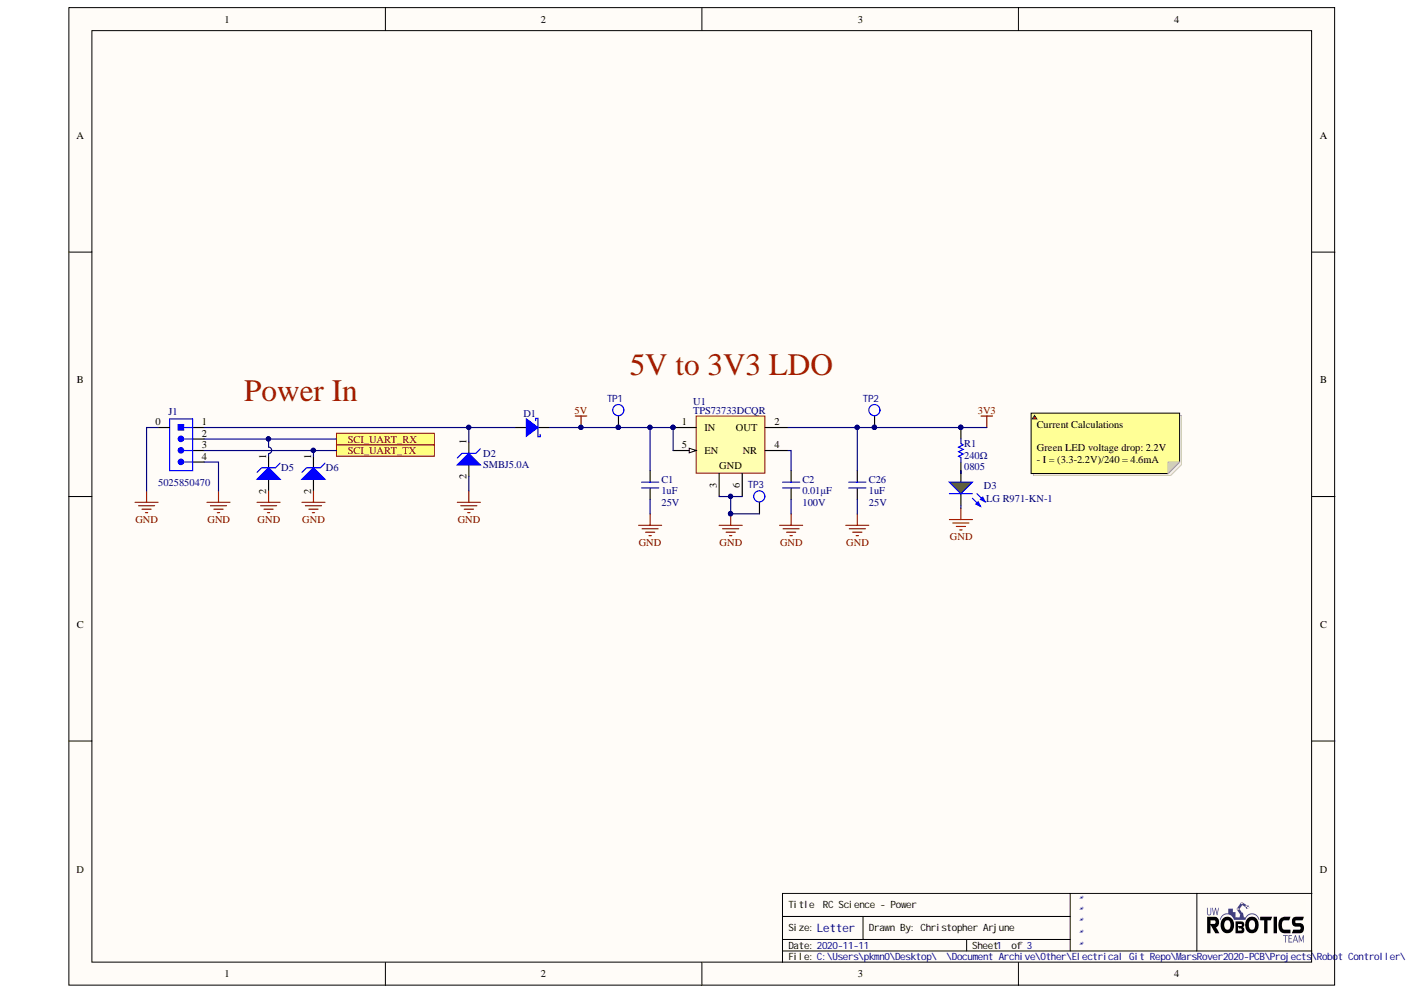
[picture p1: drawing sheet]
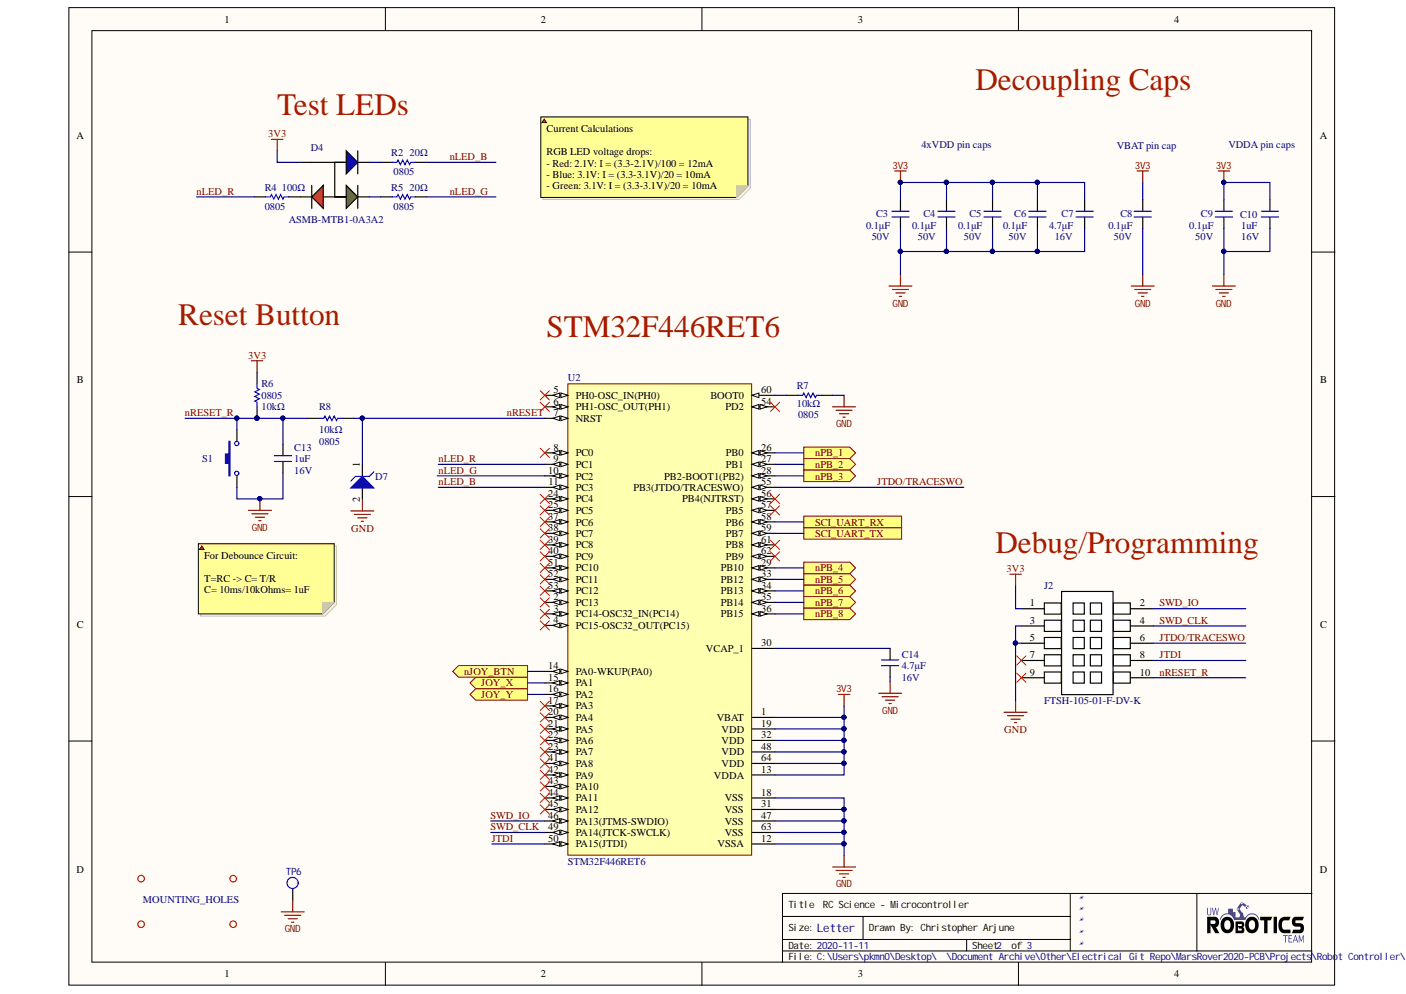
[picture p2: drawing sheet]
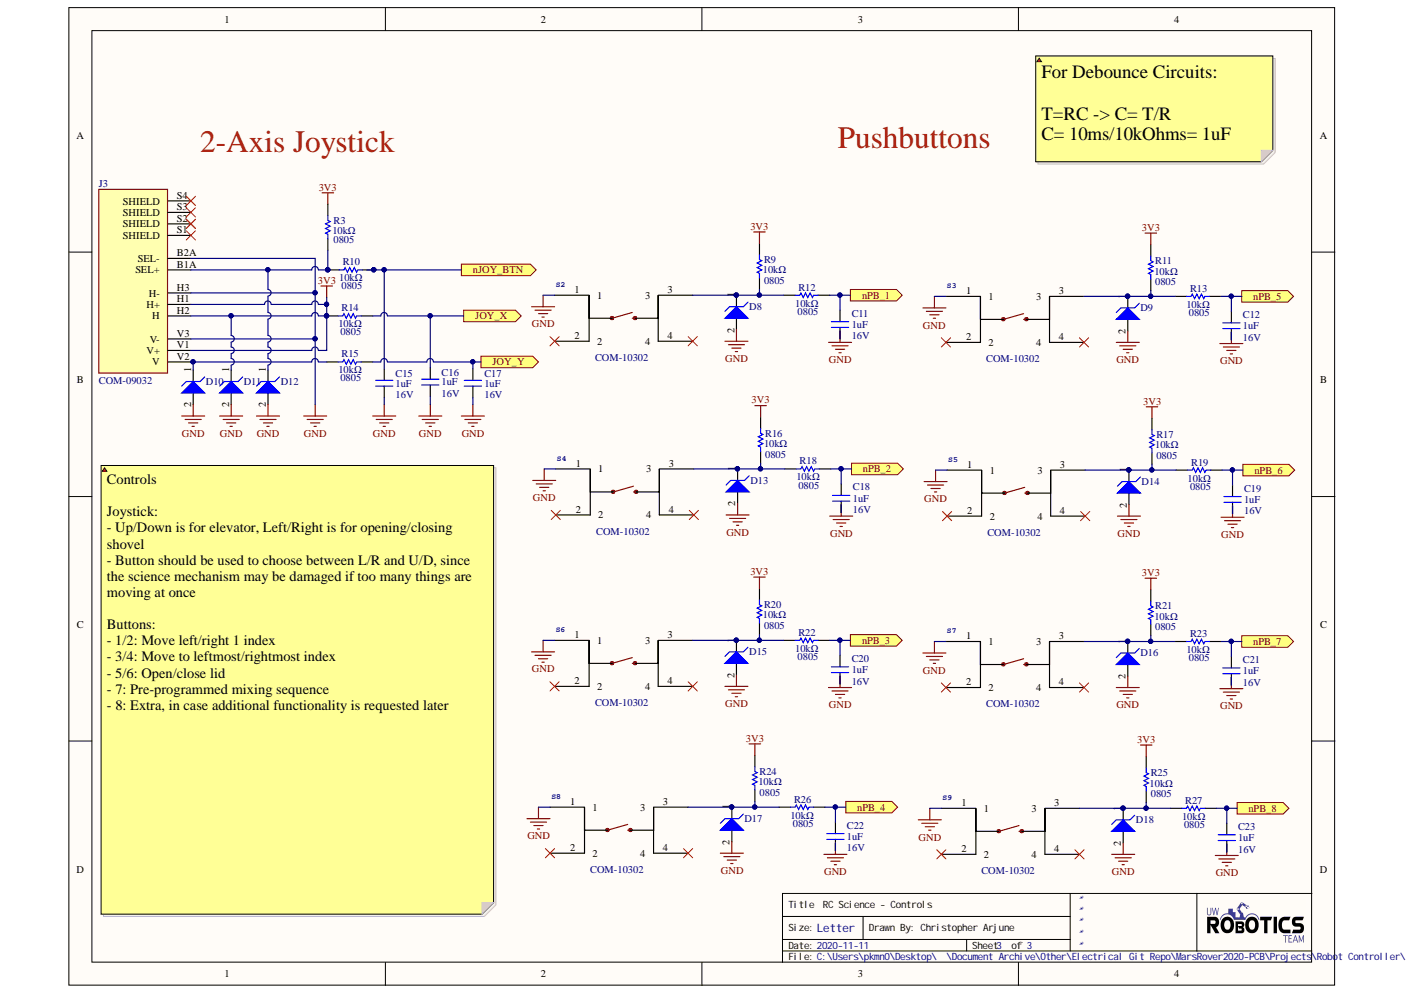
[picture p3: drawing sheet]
# Altium project Science.PrjPcb
3 sheets, 91 parts. Net scope: flat (ports and power ports of the same name join across sheets).
Sheets:
  SH1-POWER.SchDoc
  SH2-MCU.SchDoc
  SH3-CONTROLS.SchDoc

## Sheet SH1-POWER.SchDoc: RC Science - Power
size Letter; DrawnBy: Christopher Arjune; SheetNumber: 1; SheetTotal: 3

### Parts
C1  Capacitance: 1uF  Voltage Rating (DC): 25V  [CAPC2012X140N]
C2  value 0.01μF  Voltage Rating: 100V  [CAP2012]  (hidden comment: CAP_0.01uF_100V_0805)
C26  Capacitance: 1uF  Voltage Rating (DC): 25V  [CAPC2012X140N]
D1  DIO_SCHOTTKY_30V_2A  [SOD-128]  (value not drawn)
D2  TVS_DIODE_UNIDIR_5V  [SMBJ5.0A]  (value not drawn)
D3  LG R971-KN-1  [LED_0805_LINE]
D5  TVS_DIODE_UNIDIR_3.3V  [SOD523]  (value not drawn)
D6  TVS_DIODE_UNIDIR_3.3V  [SOD523]  (value not drawn)
J1  Manufactor Number: 5025850470  [MOLEX-5025850470]  (hidden comment: CON_4M_SM_RA)
R1  Resistance: 240Ω  Case Code (Imperial): 0805  [RESC2012X60N]  (hidden comment: 240)
TP1  TESTPOINT_LOOP  [TESTPOINT_LOOP]  (value not drawn)
TP2  TESTPOINT_LOOP  [TESTPOINT_LOOP]  (value not drawn)
TP3  TESTPOINT_LOOP  [TESTPOINT_LOOP]  (value not drawn)
U1  TPS73733DCQR  [SOT-223-6]

### Ports
SCI_UART_RX, SCI_UART_TX

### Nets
3V3: C26.2 R1.2 TP2.1 U1.2(OUT)
5V: C1.1 D1.2(Cathode) TP1.1 U1.1(IN) U1.5(EN)
GND: C1.2 C2.1 C26.1 D2.2 D3.2(K) D5.2 D6.2 J1.0 J1.4 TP3.1 U1.3(GND) U1.6(GND)
NetC2_2: C2.2 U1.4(NR)
NetD1_1: D1.1(Anode) D2.1 J1.1
NetD3_1: D3.1(A) R1.1
NetD5_1: D5.1 J1.2 ; port SCI_UART_RX
NetD6_1: D6.1 J1.3 ; port SCI_UART_TX

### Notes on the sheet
- Power In
- 5V to 3V3 LDO
- Current Calculations
  Green LED voltage drop: 2.2V
  - I = (3.3-2.2V)/240 = 4.6mA

## Sheet SH2-MCU.SchDoc: RC Science - Microcontroller
size Letter; DrawnBy: Christopher Arjune; SheetNumber: 2; SheetTotal: 3

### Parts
C3  Voltage Rating: 50V  [CAPC2012X140N]  (hidden comment: 0.1μF)
C4  Voltage Rating: 50V  [CAPC2012X140N]  (hidden comment: 0.1μF)
C5  Voltage Rating: 50V  [CAPC2012X140N]  (hidden comment: 0.1μF)
C6  Voltage Rating: 50V  [CAPC2012X140N]  (hidden comment: 0.1μF)
C7  value 4.7μF  Voltage Rating: 16V  [CAPC2012X140N]  (hidden comment: CAP_4.7uF_16V_0805)
C8  Voltage Rating: 50V  [CAPC2012X140N]  (hidden comment: 0.1μF)
C9  Voltage Rating: 50V  [CAPC2012X140N]  (hidden comment: 0.1μF)
C10  value 1uF  Voltage Rating: 16V  [CAPC2012X140N]  (hidden comment: CAP_1uF_16V_0805)
C13  value 1uF  Voltage Rating: 16V  [CAPC2012X140N]  (hidden comment: CAP_1uF_16V_0805)
C14  value 4.7μF  Voltage Rating: 16V  [CAPC2012X140N]  (hidden comment: CAP_4.7uF_16V_0805)
D4  Manufacturer Part Number 1: ASMB-MTB1-0A3A2  [LED_RGB]  (hidden comment: LED_RGB)
D7  TVS_DIODE_UNIDIR_3.3V  [SOD523]  (value not drawn)
J2  Manufacturer Part Number 1: FTSH-105-01-F-DV-K  [FTSH-105-01-F-DV-K-P-TR]  (hidden comment: CON_PROGRAMMING)
MH1  MOUNTING_HOLES  [MOUNTING_HOLE]  (value not drawn)
MH2  MOUNTING_HOLES  [MOUNTING_HOLE]  (value not drawn)
MH3  MOUNTING_HOLES  [MOUNTING_HOLE]
MH4  MOUNTING_HOLES  [MOUNTING_HOLE]  (value not drawn)
R2  value 20Ω  Case Code (Imperial): 0805  [RESC2012X60N]  (hidden comment: RES_20Ω_0805)
R4  value 100Ω  Case Code (Imperial): 0805  [RESC2012X60N]  (hidden comment: RES_100Ω_0805)
R5  value 20Ω  Case Code (Imperial): 0805  [RESC2012X60N]  (hidden comment: RES_20Ω_0805)
R6  value 10kΩ  Case Code (Imperial): 0805  [RESC2012X60N]  (hidden comment: RES_10kΩ_0805)
R7  value 10kΩ  Case Code (Imperial): 0805  [RESC2012X60N]  (hidden comment: RES_10kΩ_0805)
R8  value 10kΩ  Case Code (Imperial): 0805  [RESC2012X60N]  (hidden comment: RES_10kΩ_0805)
S1  SW_TACTILE  [B3U-1000P]  (value not drawn)
TP6  TESTPOINT_LOOP  [TESTPOINT_LOOP]  (value not drawn)
U2  STM32F446RET6  [STM-LQFP64_L]

### Ports
JOY_X (out), JOY_Y (out), nJOY_BTN (out), nPB_1 (out), nPB_2 (out), nPB_3 (out), nPB_4 (out), nPB_5 (out), nPB_6 (out), nPB_7 (out), nPB_8 (out), SCI_UART_RX, SCI_UART_TX

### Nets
3V3: C3.2 C4.2 C5.2 C6.2 C7.2 C8.2 C9.2 C10.2 D4.4 J2.1 R6.2 U2.1(VBAT) U2.13(VDDA) U2.19(VDD) U2.32(VDD) U2.48(VDD) U2.64(VDD)
GND: C3.1 C4.1 C5.1 C6.1 C7.1 C8.1 C9.1 C10.1 C13.1 C14.1 D7.2 J2.3 J2.5 R7.2 S1.2 TP6.1 U2.12(VSSA) U2.18(VSS) U2.31(VSS) U2.47(VSS) U2.63(VSS)
JTDI: J2.8 U2.50(PA15(JTDI))
JTDO/TRACESWO: J2.6 U2.55(PB3(JTDO/TRACESWO))
nLED_B: R2.2 U2.11(PC3)
nLED_G: R5.2 U2.10(PC2)
nLED_R: R4.1 U2.9(PC1)
nRESET: D7.1 R8.2 U2.7(NRST)
nRESET_R: C13.2 J2.10 R6.1 R8.1 S1.1
SWD_CLK: J2.4 U2.49(PA14(JTCK-SWCLK))
SWD_IO: J2.2 U2.46(PA13(JTMS-SWDIO))
NetC11_2: U2.26(PB0) ; port nPB_1
NetC12_2: U2.33(PB12) ; port nPB_5
NetC14_2: C14.2 U2.30(VCAP_1)
NetC15_2: U2.14(PA0-WKUP(PA0)) ; port nJOY_BTN
NetC16_2: U2.15(PA1) ; port JOY_X
NetC17_2: U2.16(PA2) ; port JOY_Y
NetC18_2: U2.27(PB1) ; port nPB_2
NetC19_2: U2.34(PB13) ; port nPB_6
NetC20_2: U2.28(PB2-BOOT1(PB2)) ; port nPB_3
NetC21_2: U2.35(PB14) ; port nPB_7
NetC22_2: U2.29(PB10) ; port nPB_4
NetC23_2: U2.36(PB15) ; port nPB_8
NetD4_1: D4.1 R4.2
NetD4_2: D4.2 R5.1
NetD4_3: D4.3 R2.1
NetD5_1: U2.58(PB6) ; port SCI_UART_RX
NetD6_1: U2.59(PB7) ; port SCI_UART_TX
NetR7_1: R7.1 U2.60(BOOT0)

Not connected (* = marked no-connect by the designer): J2 7* 9*; U2 2(PC13)* 3(PC14-OSC32_IN(PC14))* 4(PC15-OSC32_OUT(PC15))* 5(PH0-OSC_IN(PH0))* 6(PH1-OSC_OUT(PH1))* 8(PC0)* 17(PA3)* 20(PA4)* 21(PA5)* 22(PA6)* 23(PA7)* 24(PC4)* 25(PC5)* 37(PC6)* 38(PC7)* 39(PC8)* 40(PC9)* 41(PA8)* 42(PA9)* 43(PA10)* 44(PA11)* 45(PA12)* 51(PC10)* 52(PC11)* 53(PC12)* 54(PD2)* 56(PB4(NJTRST))* 57(PB5)* 61(PB8)* 62(PB9)*

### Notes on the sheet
- Test LEDs
- 4xVDD pin caps
- Decoupling Caps
- VDDA pin caps
- Current Calculations
  RGB LED voltage drops:
  - Red: 2.1V: I = (3.3-2.1V)/100 = 12mA
  - Blue: 3.1V: I = (3.3-3.1V)/20 = 10mA
  - Green: 3.1V: I = (3.3-3.1V)/20 = 10mA
- VBAT pin cap
- Reset Button
- STM32F446RET6
- Debug/Programming
- For Debounce Circuit:
  T=RC -> C= T/R
  C= 10ms/10kOhms= 1uF

## Sheet SH3-CONTROLS.SchDoc: RC Science - Controls
size Letter; DrawnBy: Christopher Arjune; SheetNumber: 3; SheetTotal: 3

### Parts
C11  value 1uF  Voltage Rating: 16V  [CAPC2012X140N]  (hidden comment: CAP_1uF_16V_0805)
C12  value 1uF  Voltage Rating: 16V  [CAPC2012X140N]  (hidden comment: CAP_1uF_16V_0805)
C15  value 1uF  Voltage Rating: 16V  [CAPC2012X140N]  (hidden comment: CAP_1uF_16V_0805)
C16  value 1uF  Voltage Rating: 16V  [CAPC2012X140N]  (hidden comment: CAP_1uF_16V_0805)
C17  value 1uF  Voltage Rating: 16V  [CAPC2012X140N]  (hidden comment: CAP_1uF_16V_0805)
C18  value 1uF  Voltage Rating: 16V  [CAPC2012X140N]  (hidden comment: CAP_1uF_16V_0805)
C19  value 1uF  Voltage Rating: 16V  [CAPC2012X140N]  (hidden comment: CAP_1uF_16V_0805)
C20  value 1uF  Voltage Rating: 16V  [CAPC2012X140N]  (hidden comment: CAP_1uF_16V_0805)
C21  value 1uF  Voltage Rating: 16V  [CAPC2012X140N]  (hidden comment: CAP_1uF_16V_0805)
C22  value 1uF  Voltage Rating: 16V  [CAPC2012X140N]  (hidden comment: CAP_1uF_16V_0805)
C23  value 1uF  Voltage Rating: 16V  [CAPC2012X140N]  (hidden comment: CAP_1uF_16V_0805)
D8  TVS_DIODE_UNIDIR_3.3V  [SOD523]  (value not drawn)
D9  TVS_DIODE_UNIDIR_3.3V  [SOD523]  (value not drawn)
D10  TVS_DIODE_UNIDIR_3.3V  [SOD523]  (value not drawn)
D11  TVS_DIODE_UNIDIR_3.3V  [SOD523]  (value not drawn)
D12  TVS_DIODE_UNIDIR_3.3V  [SOD523]  (value not drawn)
D13  TVS_DIODE_UNIDIR_3.3V  [SOD523]  (value not drawn)
D14  TVS_DIODE_UNIDIR_3.3V  [SOD523]  (value not drawn)
D15  TVS_DIODE_UNIDIR_3.3V  [SOD523]  (value not drawn)
D16  TVS_DIODE_UNIDIR_3.3V  [SOD523]  (value not drawn)
D17  TVS_DIODE_UNIDIR_3.3V  [SOD523]  (value not drawn)
D18  TVS_DIODE_UNIDIR_3.3V  [SOD523]  (value not drawn)
J3  Manufacturer Part Number 1: COM-09032  [2_AXIS_JOY]  (hidden comment: 2_AXIS_JOYSTICK)
R3  value 10kΩ  Case Code (Imperial): 0805  [RESC2012X60N]  (hidden comment: RES_10kΩ_0805)
R9  value 10kΩ  Case Code (Imperial): 0805  [RESC2012X60N]  (hidden comment: RES_10kΩ_0805)
R10  value 10kΩ  Case Code (Imperial): 0805  [RESC2012X60N]  (hidden comment: RES_10kΩ_0805)
R11  value 10kΩ  Case Code (Imperial): 0805  [RESC2012X60N]  (hidden comment: RES_10kΩ_0805)
R12  value 10kΩ  Case Code (Imperial): 0805  [RESC2012X60N]  (hidden comment: RES_10kΩ_0805)
R13  value 10kΩ  Case Code (Imperial): 0805  [RESC2012X60N]  (hidden comment: RES_10kΩ_0805)
R14  value 10kΩ  Case Code (Imperial): 0805  [RESC2012X60N]  (hidden comment: RES_10kΩ_0805)
R15  value 10kΩ  Case Code (Imperial): 0805  [RESC2012X60N]  (hidden comment: RES_10kΩ_0805)
R16  value 10kΩ  Case Code (Imperial): 0805  [RESC2012X60N]  (hidden comment: RES_10kΩ_0805)
R17  value 10kΩ  Case Code (Imperial): 0805  [RESC2012X60N]  (hidden comment: RES_10kΩ_0805)
R18  value 10kΩ  Case Code (Imperial): 0805  [RESC2012X60N]  (hidden comment: RES_10kΩ_0805)
R19  value 10kΩ  Case Code (Imperial): 0805  [RESC2012X60N]  (hidden comment: RES_10kΩ_0805)
R20  value 10kΩ  Case Code (Imperial): 0805  [RESC2012X60N]  (hidden comment: RES_10kΩ_0805)
R21  value 10kΩ  Case Code (Imperial): 0805  [RESC2012X60N]  (hidden comment: RES_10kΩ_0805)
R22  value 10kΩ  Case Code (Imperial): 0805  [RESC2012X60N]  (hidden comment: RES_10kΩ_0805)
R23  value 10kΩ  Case Code (Imperial): 0805  [RESC2012X60N]  (hidden comment: RES_10kΩ_0805)
R24  value 10kΩ  Case Code (Imperial): 0805  [RESC2012X60N]  (hidden comment: RES_10kΩ_0805)
R25  value 10kΩ  Case Code (Imperial): 0805  [RESC2012X60N]  (hidden comment: RES_10kΩ_0805)
R26  value 10kΩ  Case Code (Imperial): 0805  [RESC2012X60N]  (hidden comment: RES_10kΩ_0805)
R27  value 10kΩ  Case Code (Imperial): 0805  [RESC2012X60N]  (hidden comment: RES_10kΩ_0805)
S2  Manufacturer Part Number 1: COM-10302  [TACTILE_SWITCH_PTH_12MM]  (hidden comment: Pushbutton)
S3  Manufacturer Part Number 1: COM-10302  [TACTILE_SWITCH_PTH_12MM]  (hidden comment: Pushbutton)
S4  Manufacturer Part Number 1: COM-10302  [TACTILE_SWITCH_PTH_12MM]  (hidden comment: Pushbutton)
S5  Manufacturer Part Number 1: COM-10302  [TACTILE_SWITCH_PTH_12MM]  (hidden comment: Pushbutton)
S6  Manufacturer Part Number 1: COM-10302  [TACTILE_SWITCH_PTH_12MM]  (hidden comment: Pushbutton)
S7  Manufacturer Part Number 1: COM-10302  [TACTILE_SWITCH_PTH_12MM]  (hidden comment: Pushbutton)
S8  Manufacturer Part Number 1: COM-10302  [TACTILE_SWITCH_PTH_12MM]  (hidden comment: Pushbutton)
S9  Manufacturer Part Number 1: COM-10302  [TACTILE_SWITCH_PTH_12MM]  (hidden comment: Pushbutton)

### Ports
JOY_X (out), JOY_Y (out), nJOY_BTN (out), nPB_1 (out), nPB_2 (out), nPB_3 (out), nPB_4 (out), nPB_5 (out), nPB_6 (out), nPB_7 (out), nPB_8 (out)

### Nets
3V3: D11.1 J3.H1(H+) J3.H2(H) J3.V1(V+) R3.1 R9.1 R11.1 R14.1 R16.1 R17.1 R20.1 R21.1 R24.1 R25.1
GND: C11.1 C12.1 C15.1 C16.1 C17.1 C18.1 C19.1 C20.1 C21.1 C22.1 C23.1 D8.2 D9.2 D10.2 D11.2 D12.2 D13.2 D14.2 D15.2 D16.2 D17.2 D18.2 J3.B2A(SEL-) J3.H3(H-) J3.V3(V-) S2.1 S3.1 S4.1 S5.1 S6.1 S7.1 S8.1 S9.1
NetC11_2: C11.2 R12.2 ; port nPB_1
NetC12_2: C12.2 R13.2 ; port nPB_5
NetC15_2: C15.2 R10.2 ; port nJOY_BTN
NetC16_2: C16.2 R14.2 ; port JOY_X
NetC17_2: C17.2 R15.2 ; port JOY_Y
NetC18_2: C18.2 R18.2 ; port nPB_2
NetC19_2: C19.2 R19.2 ; port nPB_6
NetC20_2: C20.2 R22.2 ; port nPB_3
NetC21_2: C21.2 R23.2 ; port nPB_7
NetC22_2: C22.2 R26.2 ; port nPB_4
NetC23_2: C23.2 R27.2 ; port nPB_8
NetD8_1: D8.1 R9.2 R12.1 S2.3
NetD9_1: D9.1 R11.2 R13.1 S3.3
NetD10_1: D10.1 J3.V2(V) R15.1
NetD12_1: D12.1 J3.B1A(SEL+) R3.2 R10.1
NetD13_1: D13.1 R16.2 R18.1 S4.3
NetD14_1: D14.1 R17.2 R19.1 S5.3
NetD15_1: D15.1 R20.2 R22.1 S6.3
NetD16_1: D16.1 R21.2 R23.1 S7.3
NetD17_1: D17.1 R24.2 R26.1 S8.3
NetD18_1: D18.1 R25.2 R27.1 S9.3

Not connected (* = marked no-connect by the designer): J3 S1(SHIELD)* S2(SHIELD)* S3(SHIELD)* S4(SHIELD)*; S2 2* 4*; S3 2* 4*; S4 2* 4*; S5 2* 4*; S6 2* 4*; S7 2* 4*; S8 2* 4*; S9 2* 4*

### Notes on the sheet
- 2-Axis Joystick
- Pushbuttons
- For Debounce Circuits:
  T=RC -> C= T/R
  C= 10ms/10kOhms= 1uF
- Controls
  Joystick:
  - Up/Down is for elevator, Left/Right is for opening/closing shovel
  - Button should be used to choose between L/R and U/D, since the science mechanism may be damaged if too many things are moving at once
  Buttons:
  - 1/2: Move left/right 1 index
  - 3/4: Move to leftmost/rightmost index
  - 5/6: Open/close lid
  - 7: Pre-programmed mixing sequence
  - 8: Extra, in case additional functionality is requested later

## Nets that join several sheets
3V3: SH1-POWER (C26.2 R1.2 TP2.1 U1.2), SH2-MCU (17 pins), SH3-CONTROLS (14 pins)
GND: SH1-POWER (12 pins), SH2-MCU (21 pins), SH3-CONTROLS (33 pins)
NetC11_2: SH2-MCU (U2.26), SH3-CONTROLS (C11.2 R12.2)
NetC12_2: SH2-MCU (U2.33), SH3-CONTROLS (C12.2 R13.2)
NetC15_2: SH2-MCU (U2.14), SH3-CONTROLS (C15.2 R10.2)
NetC16_2: SH2-MCU (U2.15), SH3-CONTROLS (C16.2 R14.2)
NetC17_2: SH2-MCU (U2.16), SH3-CONTROLS (C17.2 R15.2)
NetC18_2: SH2-MCU (U2.27), SH3-CONTROLS (C18.2 R18.2)
NetC19_2: SH2-MCU (U2.34), SH3-CONTROLS (C19.2 R19.2)
NetC20_2: SH2-MCU (U2.28), SH3-CONTROLS (C20.2 R22.2)
NetC21_2: SH2-MCU (U2.35), SH3-CONTROLS (C21.2 R23.2)
NetC22_2: SH2-MCU (U2.29), SH3-CONTROLS (C22.2 R26.2)
NetC23_2: SH2-MCU (U2.36), SH3-CONTROLS (C23.2 R27.2)
NetD5_1: SH1-POWER (D5.1 J1.2), SH2-MCU (U2.58)
NetD6_1: SH1-POWER (D6.1 J1.3), SH2-MCU (U2.59)
